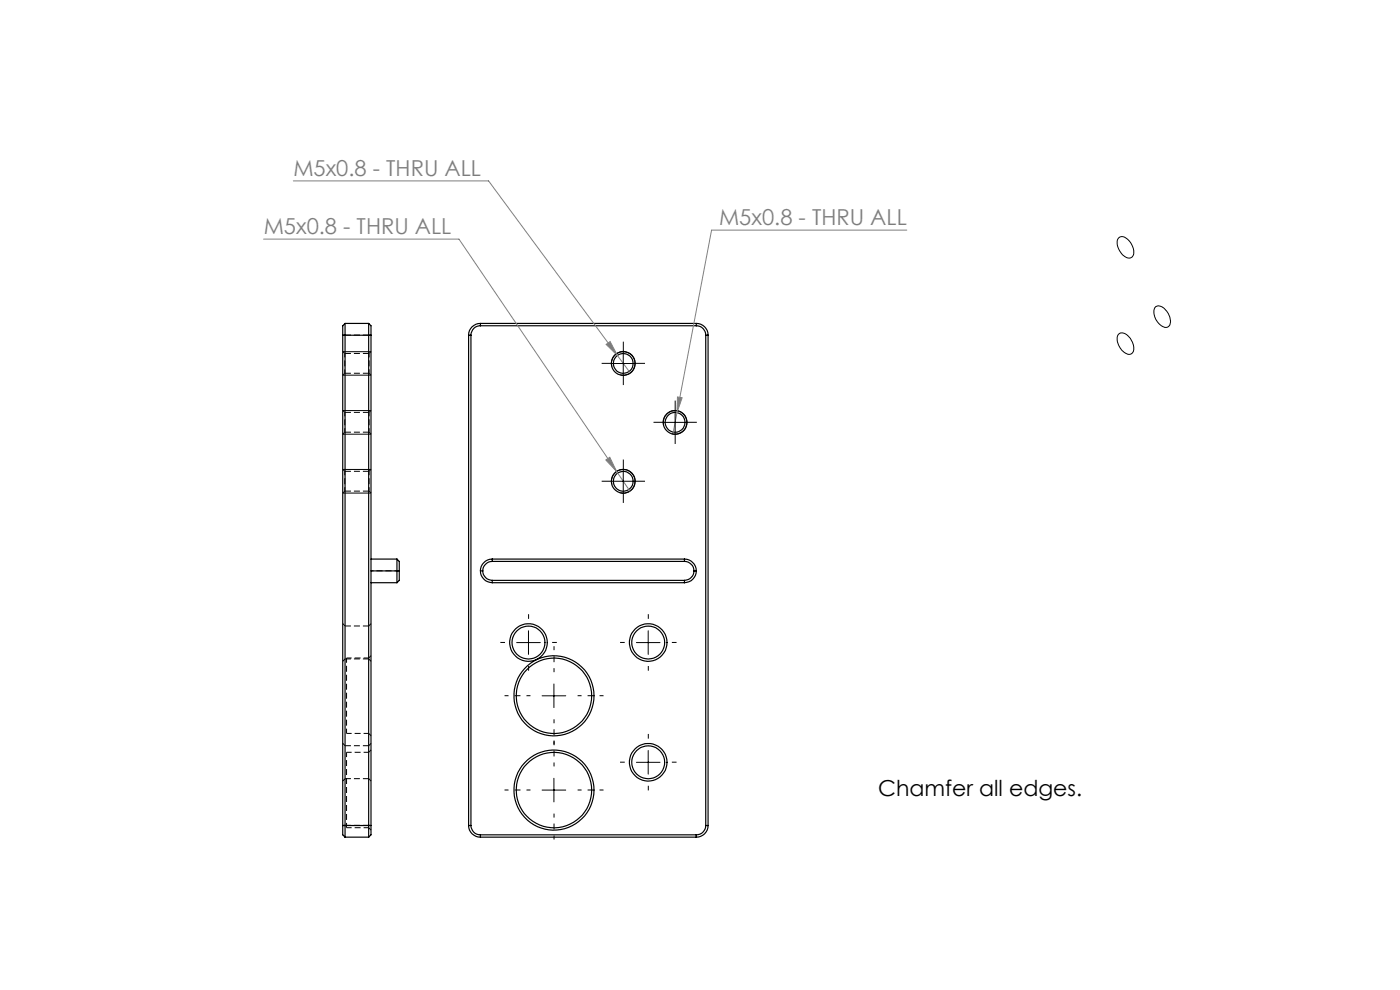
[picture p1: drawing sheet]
<svg xmlns="http://www.w3.org/2000/svg" width="297mm" height="210mm" viewBox="0 0 297 210" stroke-linecap="round" stroke-linejoin="round" font-family="sans-serif">
<g fill="none" stroke="#000" stroke-width=".25">
<path d="M72.7 71.1h6M72.7 71.1v104M73.2 68.6v109M73.2 68.6l-.5 .5v2M73.2 68.6h5M78.2 68.6v109M78.2 68.6l.5 .5v2M78.7 71.1v104M99.4 71.1h.5M99.4 71.1v104M99.9 71.1v104M101.9 69.1a1.99 1.99 0 0 0-2 2"/>
<path d="M101.9 68.6a2.47 2.47 0 0 0-2.5 2.5M101.9 68.6h45.8M101.9 69.1h45.8M101.9 68.6v.5M147.7 69.1a1.99 1.99 0 0 1 2 2M147.7 68.6a2.47 2.47 0 0 1 2.5 2.5M147.7 68.6v.5M149.7 71.1v104M149.7 71.1h.5M150.2 71.1v104M78.7 118.6h5.5M84.2 118.6v5"/>
<path d="M84.2 118.6l.5 .5v2M104.4 118.6a2.53 2.53 0 0 0-2.5 2.5M104.4 119.1a2.05 2.05 0 0 0-2 2M104.4 118.6v.5M104.4 118.6h40.8M104.4 119.1h40.8M145.2 119.1a2.05 2.05 0 0 1 2 2M145.2 118.6a2.53 2.53 0 0 1 2.5 2.5M145.2 118.6v.5M78.7 121.1h6M78.7 123.6h5.5M84.7 121.1v2l-.5 .5"/>
<path d="M101.9 121.1a2.53 2.53 0 0 0 2.5 2.5M101.9 121.1h.5M102.4 121.1a2.05 2.05 0 0 0 2 2M104.4 123.1v.5M104.4 123.6h40.8M104.4 123.1h40.8M145.2 123.1v.5M147.2 121.1a2.05 2.05 0 0 1-2 2M147.2 121.1h.5M147.7 121.1a2.53 2.53 0 0 1-2.5 2.5M72.7 175.1v2l.5 .5M72.7 175.1h6"/>
<path d="M73.2 177.6h5M78.7 175.1v2l-.5 .5M99.4 175.1a2.47 2.47 0 0 0 2.5 2.5M99.4 175.1h.5M99.9 175.1a1.99 1.99 0 0 0 2 2M101.9 177.1v.5M101.9 177.1h45.8M101.9 177.6h45.8M147.7 177.1v.5M149.7 175.1a1.99 1.99 0 0 1-2 2M149.7 175.1h.5M150.2 175.1a2.47 2.47 0 0 1-2.5 2.5"/>
<circle cx="132.2" cy="77.1" r="2.1"/>
<circle cx="132.2" cy="77.1" r="2.52"/>
<circle cx="143.2" cy="89.6" r="2.11"/>
<circle cx="143.2" cy="89.6" r="2.52"/>
<circle cx="132.2" cy="102.1" r="2.52"/>
<circle cx="132.2" cy="102.1" r="2.09"/>
<circle cx="112.1" cy="136.3" r="3.5"/>
<circle cx="112.1" cy="136.3" r="4"/>
<circle cx="137.5" cy="136.3" r="3.5"/>
<circle cx="137.5" cy="136.3" r="4"/>
<circle cx="117.5" cy="147.6" r="8.5"/>
<circle cx="117.5" cy="147.6" r="8"/>
<circle cx="117.5" cy="167.6" r="8.5"/>
<circle cx="117.5" cy="167.6" r="8"/>
<circle cx="137.5" cy="161.7" r="3.5"/>
<circle cx="137.5" cy="161.7" r="4"/>
</g>
<path d="M73.5 139.6v16M73.5 159.6v16" fill="none" stroke="#000" stroke-width=".21" stroke-dasharray="1.3 .6" stroke-dashoffset=".3" stroke-linecap="butt"/>
<g fill="none" stroke="#000" stroke-width=".21" stroke-dasharray="1.3 .6" stroke-dashoffset=".4" stroke-linecap="butt">
<path d="M73.1 75v4.2M78.3 75v4.2M73.1 100v4.2M73.1 87.5v4.2M78.3 100v4.2M78.3 87.5v4.2M73.2 132.8l-.5-.5M78.2 139.8l.5 .5M78.7 132.3l-.5 .5M78.7 139.1l-.5 .5M72.7 140.3l.5-.5M73.2 158.2l-.5-.5"/>
<path d="M78.2 155.6l.5 .5M78.7 159.1l-.5 .5M78.7 157.7l-.5 .5M72.7 165.7l.5-.5M78.2 175.6l.5 .5M78.2 165.2l.5 .5"/>
</g>
<path d="M84.2 121.1h-5.5" fill="none" stroke="#000" stroke-width=".21" stroke-dasharray="1.3 .6" stroke-dashoffset=".7" stroke-linecap="butt"/>
<g fill="none" stroke="#000" stroke-width=".21" stroke-dasharray="1.3 .6" stroke-linecap="butt">
<path d="M72.7 71.1h.5M72.7 79.6l.4-.4M73.1 75l-.4-.4M73.1 79.2h5.2M73.2 71.1h5M78.2 71.1h.5M78.3 79.2l.4 .4M78.3 75h-5.2M78.7 74.6l-.4 .4M72.7 92.1l.4-.4M73.1 100l-.4-.4M73.1 87.5l-.4-.4"/>
<path d="M73.1 91.7h5.2M78.3 100h-5.2M78.3 91.7l.4 .4M78.3 87.5h-5.2M78.7 99.6l-.4 .4M78.7 87.1l-.4 .4M72.7 104.6l.4-.4M73.1 104.2h5.2M78.3 104.2l.4 .4M73.2 139.8h5M78.2 132.8h-5M84.7 121.1h-.5"/>
<path d="M78.2 158.2h-5M73.2 175.1h-.5M73.2 165.2h5M78.2 175.1h-5M78.7 175.1h-.5"/>
</g>
<path d="M78.2 139.6h-4.7M73.5 155.6h4.7M78.2 159.6h-4.7M73.5 175.6h4.7" fill="none" stroke="#000" stroke-width=".21" stroke-dasharray="1.3 .6" stroke-dashoffset=".2" stroke-linecap="butt"/>
<path d="M62.2 38.4h41.4l29.9 40.4M55.9 50.7h41.5l33.4 49.3M192.4 48.8h-41.4l-7.4 38.7M128.6 73.1l.8-.6 1.6 2.9zM128.5 97.6l.9-.6 1.4 3zM143.6 87.5l-.8 4.1M143.7 84.2l1 .2-1.1 3.1zM130.8 100l2.8 4.2" fill="none" stroke="#808080" stroke-width=".21"/>
<g fill="none" stroke="#000" stroke-width=".21">
<path d="M237.4 50.4a1.69 1.69 0 0 1 2.3 .9 2.7 2.7 0 0 1 .4 3.2 1.93 1.93 0 0 1-2.5-1.2 2.45 2.45 0 0 1-.2-2.9zM72.7 79.6h6M72.7 74.6h6M129.7 77.1h5M129.8 77.7a2.51 2.51 0 0 1 2.2-3.1 2.51 2.51 0 0 1 2.7 2.7 2.51 2.51 0 0 1-3.1 2.2M132.2 74.6v5M237.3 70.9a1.57 1.57 0 0 1 2.2 .6 2.77 2.77 0 0 1 .6 3.5 1.5 1.5 0 0 1-2-.6 3 3 0 0 1-.8-3.5zM245.1 65.1a1.85 1.85 0 0 1 2.5 1 2.68 2.68 0 0 1 .3 3.1 1.98 1.98 0 0 1-2.5-1.2 2.59 2.59 0 0 1-.3-2.9zM72.7 92.1h6M72.7 87.1h6M72.7 99.6h6M132.2 99.6v5"/>
<path d="M140.7 89.6h5M140.8 90.2a2.5 2.5 0 0 1 2.2-3.1 2.5 2.5 0 0 1 2.7 2.7 2.5 2.5 0 0 1-3.1 2.2M143.2 87.1v5M72.7 104.6h6M129.7 102.1h5M129.8 102.8a2.51 2.51 0 0 1 2.2-3.2 2.51 2.51 0 0 1 2.7 2.7 2.51 2.51 0 0 1-3.1 2.2M109.6 136.3h5M112.1 133.8v5M135 136.3h5M137.5 133.8v5M115 147.6h5M117.5 145.1v5"/>
<path d="M137.5 159.2v5M115 167.6h5M117.5 165.1v5M135 161.7h5"/>
</g>
<g fill="none" stroke="#000" stroke-width=".21" stroke-dasharray="15.2 1.3 1.3 1.3" stroke-linecap="butt">
<path d="M129.7 77.1h-2.1M132.2 74.6v-2.1M132.2 79.6v2.1M134.7 77.1h2.1M132.2 99.6v-2.1M140.7 89.6h-2.1M143.2 87.1v-2.1M143.2 92.1v2.1M145.7 89.6h2.1M129.7 102.1h-2.1M132.2 104.6v2.1M134.7 102.1h2.1"/>
<path d="M107.1 136.3h-1M112.1 131.3v-1M117.1 136.3h1M132.5 136.3h-1M137.5 131.3v-1M142.5 136.3h1M112.1 141.3v1M137.5 141.3v1M137.5 156.7v-1M132.5 161.7h-1M137.5 166.7v1M142.5 161.7h1"/>
</g>
<path d="M112.5 147.6h-5.5M117.5 142.6v-5.5M117.5 152.6v5.5M122.5 147.6h5.5M112.5 167.6h-5.5M117.5 162.6v-5.5M117.5 172.6v5.5M122.5 167.6h5.5" fill="none" stroke="#000" stroke-width=".21" stroke-dasharray="15.2 1.3 1.3 1.3" stroke-dashoffset="14.4" stroke-linecap="butt"/>
<path d="M128.6 73.1l2.4 2.3-1.6-2.9zM128.5 97.6l2.3 2.4-1.4-3zM143.7 84.2l-.1 3.3 1.1-3.1z" fill="#808080"/>
<g font-size="4.7" fill="#808080">
<text x="62.2" y="37.3">M5x0.8 - THRU ALL</text>
<text x="152.6" y="47.8">M5x0.8 - THRU ALL</text>
<text x="55.9" y="49.7">M5x0.8 - THRU ALL</text>
</g>
<text font-size="4.7" x="186.3" y="168.8">Chamfer all edges.</text>
</svg>
